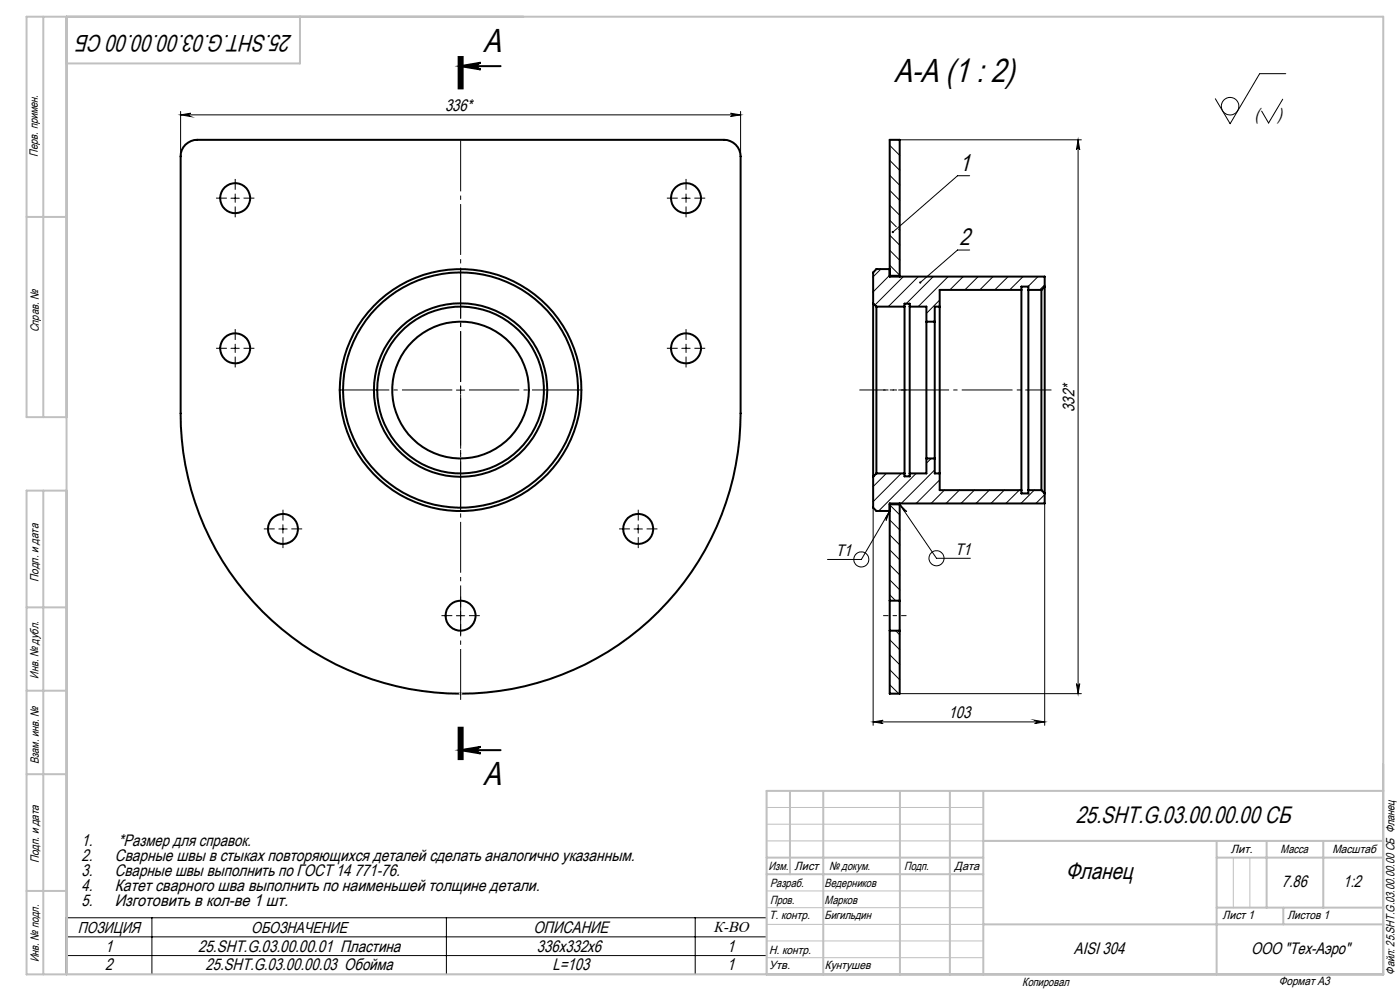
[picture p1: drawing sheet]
<svg xmlns="http://www.w3.org/2000/svg" width="420mm" height="297mm" viewBox="0 0 420 297" stroke-linecap="round" stroke-linejoin="round" font-family="sans-serif">
<g fill="none" stroke="#000" stroke-width=".6">
<path d="M138.2 19.8h12M55.6 43.4a5.2 5.2 0 0 1 3.6-1.5h158a5 5 0 0 1 5 5v77a84 84 0 0 1-84 84 84 84 0 0 1-84-84v-77a4.8 4.8 0 0 1 1.4-3.5zM261.9 90.9v52M261.9 90.9l1 1M262.9 91.9v50M262.9 91.9h8.5M266.9 80.6h-4l-1 1.1v9.2M266.9 82.7h3M269.9 82.7v.2M269.9 82.7v-40.8h-3v41h46.5v3M271.4 91.9v50M271.4 91.9v-.9h1.5v.9"/>
<path d="M272.9 91.9v50M272.9 91.9h5v4.5M277.9 96.4v41M277.9 96.4h2.5M280.4 96.4v41M281.9 91.9v50M281.9 91.9h-1.5v4.5M306.4 86.9v60M306.4 86.9v-1h2.1v1M306.4 86.9h-24.5v5M308.5 86.9v60M308.5 86.9h3.9"/>
<path d="M312.4 86.9v60M313.4 85.9v62M313.4 85.9l-1 1M277.9 137.4v4.5h-5M277.9 137.4h2.5M280.4 137.4v4.5h1.5M261.9 142.9v9.2l1 1h4M262.9 141.9l-1 1M262.9 141.9h8.5M266.9 151.2h3M269.9 150.9v.3M269.9 151.2v28.8"/>
<path d="M271.4 141.9v.9h1.5v-.9M281.9 141.9v5h24.5M306.4 146.9v1h2.1v-1M308.5 146.9h3.9M312.4 146.9l1 1M313.4 147.9v3h-46.5v29.1M266.9 180v9M266.9 189v18.9h3v-18.9M266.9 189h3M266.9 180h3M269.9 180v9M138.2 224.8h12"/>
<circle cx="70.5" cy="59.4" r="4.5"/>
<circle cx="205.8" cy="59.4" r="4.5"/>
<circle cx="70.5" cy="104.4" r="4.5"/>
<circle cx="138.2" cy="116.9" r="35.3"/>
<circle cx="138.2" cy="116.9" r="36.2"/>
<circle cx="138.2" cy="116.9" r="25"/>
<circle cx="138.2" cy="116.9" r="26"/>
<circle cx="138.2" cy="116.9" r="20.5"/>
<circle cx="205.8" cy="104.4" r="4.5"/>
<circle cx="84.9" cy="158.5" r="4.5"/>
<circle cx="191.5" cy="158.5" r="4.5"/>
<circle cx="138.2" cy="184.5" r="4.5"/>
</g>
<g fill="none" stroke="#000" stroke-width=".3">
<path d="M54.2 34.4l3-.5a.49 .49 0 0 0-.5 .5 .49 .49 0 0 0 .5 .5zM54.2 33.4v13.5M54.2 34.4h168M219.2 33.9l3 .5-3 .5a.49 .49 0 0 0 .4-.5 .49 .49 0 0 0-.4-.5zM222.2 33.4v13.5M384.8 29.7l-4.2 7.2-2.1-3.6M385.7 22.1h-7.8l-8.9 15-4.4-7.5M69.3 59.4h2.5M70.6 58.1v2.5M204.5 59.4h2.5M205.8 58.1v2.5M266.9 57l3 3"/>
<path d="M266.9 52.5l3 3M266.9 48l3 3M266.9 43.6l3 3M269.8 41.9l.1 .1M269.9 41.9h54.5M290.9 52.7h-3.6l-19.4 16.9M323.4 41.9l.5 3a.49 .49 0 0 0-.5-.5 .49 .49 0 0 0-.5 .5zM323.4 41.9v166M266.9 79.5l3 3M266.9 75l3 3M266.9 70.5l3 3M266.9 66l2 2"/>
<path d="M266.9 61.5l3 3M269.6 68.7l.3 .3M290.9 74.9h-3.6l-11.2 9.8M264.3 80.6l-2.4 2.4M266.9 82.5l-5 5M271 82.9l-8.5 8.5M271.4 91.5l-.4 .4M275.5 82.9l-9 9M280 82.9l-8.1 8.1M280.4 95.9l-.5 .5M281.9 89.9l-4 4M284.4 82.9l-9 9"/>
<path d="M289 82.9l-4.1 4M293.4 82.9l-3.9 4M297.9 82.9l-4 4M302.4 82.9l-4 4M306.9 82.9l-4 4M311.4 82.9l-3 3M313.4 85.4l-1.5 1.5M69.3 104.4h2.5M70.6 103.1v2.6M136.9 116.9h2.5M138.2 115.6v2.5M204.5 104.4h2.5"/>
<path d="M205.8 103.1v2.6M279.4 137.4l-1.5 1.4M83.6 158.5h2.5M84.9 157.3v2.5M190.2 158.5h2.5M191.5 157.3v2.5M261.9 152.1v65.3M265.9 141.9l-4 3.9M266.9 153.1l-1.1 2.9 .1-.5-.3-.2zM266.9 155.8l3 3M266.9 151.3l3 3M266.9 153.1l-8.5 14.6h-10.2"/>
<path d="M269.9 151.2l2.1 2.1-.6-.1zM269.9 151.2l11.1 16.1h10.1M270.4 141.9l-8.5 8.5M274.8 141.9l-11.2 11.2M280.4 140.8l-10 10.1M281.9 143.8l-7.1 7.1M283.3 146.9l-4 4M287.8 146.9l-4 4M292.3 146.9l-4 4M296.8 146.9l-4 4M301.3 146.9l-4 4M305.8 146.9l-4 4"/>
<path d="M310.3 146.9l-4 4M313.4 148.2l-2.6 2.7M313.4 150.9v66.5M266.9 178.3l1.8 1.7M266.9 173.8l3 3M266.9 169.3l3 3M266.9 164.8l3 3M266.9 160.3l3 3M136.9 184.5h2.5M138.2 183.3v2.5M266.9 196.2l3 3M266.9 191.7l3 3"/>
<path d="M268.7 189l1.2 1.2M261.9 216.4l3-.5a.49 .49 0 0 0-.5 .5 .49 .49 0 0 0 .5 .4zM261.9 216.4h51.5M266.9 205.2l2.7 2.7M266.9 200.7l3 3M269.9 207.9h54.5M310.4 215.9l3 .5-3 .4a.49 .49 0 0 0 .5-.4 .49 .49 0 0 0-.5-.5zM322.9 204.9a.49 .49 0 0 0 .5 .5 .49 .49 0 0 0 .5-.5l-.5 3zM19.7 275.1h210.3v16.9h-210.3zM45.6 275.1v16.9M133.9 275.1v16.9M208.6 275.1v16.9"/>
<path d="M19.7 280.8h210.3M19.7 286.4h210.3"/>
<circle cx="369" cy="31.8" r="2.62"/>
<circle cx="258.4" cy="167.7" r="2.26"/>
<circle cx="281" cy="167.3" r="2.26"/>
</g>
<path d="M137.6 16.8v10M138.2 19.8l6-1a1.01 1.01 0 0 0-1 1 1.01 1.01 0 0 0 1 1zM138.2 16.8v10M138.8 16.8v10M137.6 217.8v10M138.2 217.8v10M138.8 217.8v10zM138.2 224.8l6-1a.99 .99 0 0 0-1 1 .99 .99 0 0 0 1 1z" fill="none" stroke="#000" stroke-width=".6" stroke-linecap="butt"/>
<g fill="none" stroke="#c0c0c0" stroke-width=".3">
<path d="M137.7 207.9h1M137.8 207.5l.7 .7M138.2 207.4v1M138.5 207.5l-.7 .7M230 242h65M230 247h65M230 252h65M370 257v15M375 257v15M230 277h65M230 272h65M230 267h65"/>
<path d="M230 287h65M230 282h65"/>
</g>
<path d="M257.8 116.9h57.6" fill="none" stroke="#000" stroke-width=".3" stroke-dasharray="15.2 1.3 1.3 1.3" stroke-dashoffset="7.4" stroke-linecap="butt"/>
<path d="M264.9 116.9h7M264.9 184.5h7" fill="none" stroke="#000" stroke-width=".3" stroke-dasharray="15.2 1.3 1.3 1.3" stroke-dashoffset="13.6" stroke-linecap="butt"/>
<path d="M138.2 210.4v-168.9" fill="none" stroke="#000" stroke-width=".3" stroke-dasharray="15.2 1.3 1.3 1.3" stroke-dashoffset="-.6" stroke-linecap="butt"/>
<g fill="none" stroke="#000" stroke-width=".3" stroke-dasharray="15.2 1.3 1.3 1.3" stroke-linecap="butt">
<path d="M68.1 59.4h-3.3M70.6 56.9v-3.3M73.1 59.4h3.2M203.3 59.4h-3.2M205.8 56.9v-3.3M208.3 59.4h3.3M70.6 61.9v3.2M205.8 61.9v3.2M68.1 104.4h-3.3M70.6 101.9v-3.3M70.6 106.9v3.2M73.1 104.4h3.2"/>
<path d="M203.3 104.4h-3.2M205.8 101.9v-3.3M205.8 106.9v3.2M208.3 104.4h3.3M82.4 158.5h-3.3M84.9 156v-3.2M87.4 158.5h3.2M189 158.5h-3.3M191.5 156v-3.2M194 158.5h3.2M84.9 161v3.3M191.5 161v3.3"/>
<path d="M135.7 184.5h-3.3M138.2 182v-3.2M138.2 187v3.3M140.7 184.5h3.2"/>
</g>
<path d="M135.7 116.9h-34M138.2 114.4v-34M138.2 119.4v34M140.7 116.9h34" fill="none" stroke="#000" stroke-width=".3" stroke-dasharray="15.2 1.3 1.3 1.3" stroke-dashoffset=".1" stroke-linecap="butt"/>
<g fill="none" stroke="#c0c0c0" stroke-width=".6">
<path d="M13 5v120M20 5v287M90 5v14h-70M8 65h12M20 125h-12v-120h407v287h-407v-145h12M13 147v145M8 182h12M8 207h12M8 232h12M237 237v25M247 237v55M270 237v55"/>
<path d="M285 237v55M295 237v55M415 237h-185v55M230 257h65M295 252h120M365 252v40M365 257h50M380 252v20M397 252v20M8 267h12M230 262h65M295 277h120"/>
<path d="M365 272h50M385 272v5"/>
</g>
<g fill="#000">
<path d="M138.2 19.8l6-1a1.01 1.01 0 0 0-1 1 1.01 1.01 0 0 0 1 1zM138.2 224.8l6-1a.99 .99 0 0 0-1 1 .99 .99 0 0 0 1 1z"/>
<path d="M219.2 33.9l3 .5-3 .5a.49 .49 0 0 0 .4-.5 .49 .49 0 0 0-.4-.5zM54.2 34.4l3-.5a.49 .49 0 0 0-.5 .5 .49 .49 0 0 0 .5 .5z"/>
<path d="M275.8 84.4v.5l.3-.2-.3 .2a.33 .33 0 0 0 .5 0 .33 .33 0 0 0 0-.5 .33 .33 0 0 0-.5 0zM267.6 69.3v.5l.3-.2-.3 .2a.34 .34 0 0 0 .5 0 .34 .34 0 0 0 0-.5 .34 .34 0 0 0-.5 0z"/>
<path d="M269.9 151.2l2.1 2.1-.6-.1zM266.9 153.1l-1.1 2.9 .1-.5-.3-.2z"/>
<path d="M310.4 215.9l3 .5-3 .4a.49 .49 0 0 0 .5-.4 .49 .49 0 0 0-.5-.5zM261.9 216.4l3-.5a.49 .49 0 0 0-.5 .5 .49 .49 0 0 0 .5 .4z"/>
<path d="M322.9 204.9a.49 .49 0 0 0 .5 .5 .49 .49 0 0 0 .5-.5l-.5 3zM323.4 41.9l.5 3a.49 .49 0 0 0-.5-.5 .49 .49 0 0 0-.5 .5z"/>
</g>
<g font-size="10">
<text x="144.9" y="15.7">A</text>
<text x="268.3" y="24.6">A-A (1 : 2)</text>
<text x="144.9" y="235.2">A</text>
</g>
<g font-size="7.1">
<text x="87.7" y="10.6" transform="rotate(-180 87.7 10.6)">25.SHT.G.03.00.00.00 СБ</text>
<text x="287.8" y="51.1">1</text>
<text x="287.8" y="73.3">2</text>
<text x="322.7" y="246.8">25.SHT.G.03.00.00.00 СБ</text>
<text x="319.7" y="263.4">Фланец</text>
</g>
<g font-size="5.1">
<text x="376.4" y="36">(</text>
<text x="383.2" y="36">)</text>
</g>
<g font-size="5">
<text x="133.5" y="33.3">336*</text>
<text x="322.4" y="123.4" transform="rotate(-90 322.4 123.4)">332*</text>
<text x="250.7" y="166.6">Т1</text>
<text x="286.6" y="166.2">Т1</text>
<text x="284.5" y="215.3">103</text>
<text x="24.4" y="253.6">1.</text>
<text x="35.5" y="253.6">*Размер для справок.</text>
<text x="24.4" y="262.6">3.</text>
<text x="24.4" y="258.1">2.</text>
<text x="34.4" y="262.6">Сварные швы выполнить по ГОСТ 14 771-76.</text>
<text x="34.4" y="258.1">Сварные швы в стыках повторяющихся деталей сделать аналогично указанным.</text>
<text x="24.4" y="267.1">4.</text>
<text x="34.4" y="267.1">Катет сварного шва выполнить по наименьшей толщине детали.</text>
<text x="384.6" y="265.9">7.86</text>
<text x="403" y="265.9">1:2</text>
<text x="24.4" y="271.6">5.</text>
<text x="34.4" y="271.6">Изготовить в кол-ве 1 шт.</text>
<text x="160" y="279.5">ОПИСАНИЕ</text>
<text x="31.6" y="285.2">1</text>
<text x="59.4" y="285.2">25.SHT.G.03.00.00.01 Пластина</text>
<text x="161.1" y="285.2">336х332х6</text>
<text x="218.2" y="285.2">1</text>
<text x="322.2" y="285.8">AISI 304</text>
<text x="375.3" y="285.8">ООО &quot;Тех-Аэро&quot;</text>
<text x="31.6" y="290.8">2</text>
<text x="61.7" y="290.8">25.SHT.G.03.00.00.03 Обойма</text>
<text x="165.7" y="290.8">L=103</text>
<text x="218.2" y="290.8">1</text>
</g>
<g font-size="4.7">
<text x="23.3" y="279.6">ПОЗИЦИЯ</text>
<text x="75.4" y="279.6">ОБОЗНАЧЕНИЕ</text>
<text x="214" y="279.3">К-ВО</text>
</g>
<g font-size="3.6">
<text x="11.4" y="46.9" transform="rotate(-90 11.4 46.9)">Перв. примен.</text>
<text x="11.6" y="99.6" transform="rotate(-90 11.6 99.6)">Справ. №</text>
<text x="11.5" y="174.4" transform="rotate(-90 11.5 174.4)">Подп. и дата</text>
<text x="11.6" y="203.4" transform="rotate(-90 11.6 203.4)">Инв. № дубл.</text>
<text x="11.6" y="229" transform="rotate(-90 11.6 229)">Взам. инв. №</text>
<text x="369.2" y="255.7">Лит.</text>
<text x="384.2" y="255.7">Масса</text>
<text x="399.7" y="255.7">Масштаб</text>
<text x="11.7" y="258.8" transform="rotate(-90 11.7 258.8)">Подп. и дата</text>
<text x="230.6" y="260.6">Изм.</text>
<text x="238.4" y="260.6">Лист</text>
<text x="248.7" y="260.6">№ докум.</text>
<text x="271.3" y="260.7">Подп.</text>
<text x="286.4" y="260.7">Дата</text>
<text x="231" y="265.7">Разраб.</text>
<text x="247.4" y="265.7">Ведерников</text>
<text x="230.7" y="275.5">Т. контр.</text>
<text x="231" y="270.9">Пров.</text>
<text x="247.4" y="275.5">Бигильдин</text>
<text x="247.4" y="270.9">Марков</text>
<text x="366.8" y="275.5">Лист 1</text>
<text x="386.2" y="275.5">Листов 1</text>
<text x="230.7" y="285.8">Н. контр.</text>
<text x="11.6" y="288.4" transform="rotate(-90 11.6 288.4)">Инв. № подл.</text>
<text x="230.7" y="290.5">Утв.</text>
<text x="247.4" y="290.5">Кунтушев</text>
<text x="418.4" y="292.1" transform="rotate(-90 418.4 292.1)">Файл: 25.SHT.G.03.00.00.00 СБ Фланец</text>
<text x="306.7" y="295.4">Копировал</text>
<text x="383.6" y="295.2">Формат A3</text>
</g>
</svg>
